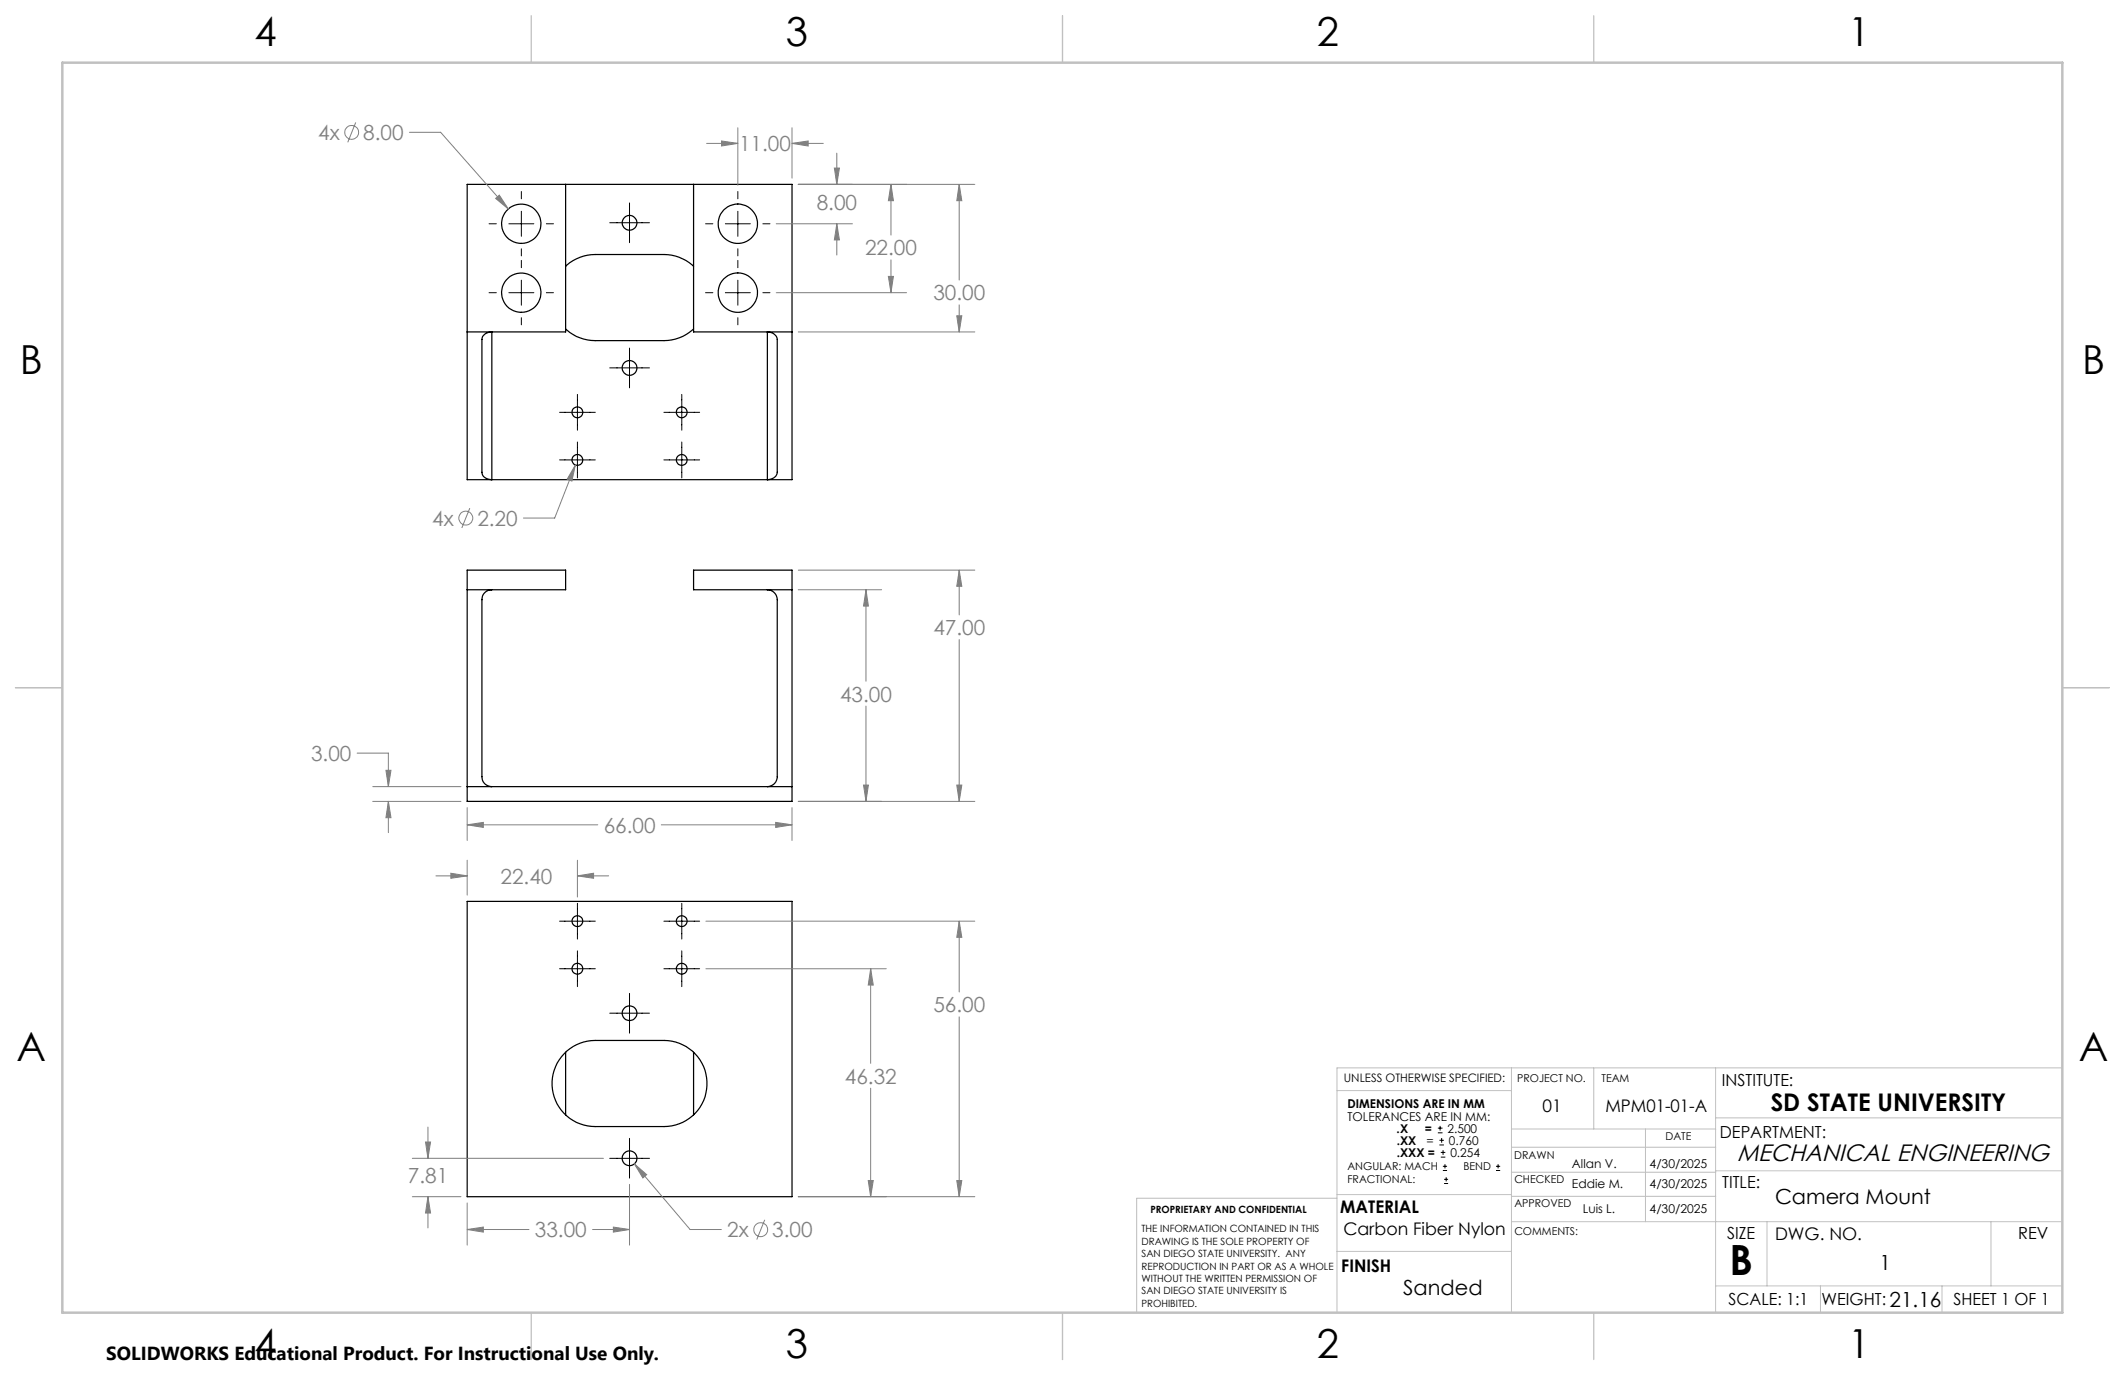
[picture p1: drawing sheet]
<svg xmlns="http://www.w3.org/2000/svg" width="432mm" height="279mm" viewBox="0 0 432 279" stroke-linecap="round" stroke-linejoin="round" font-family="sans-serif">
<g fill="none" stroke="#000" stroke-width=".25">
<path d="M94.9 37.5h66v60h-66zM114.9 37.5v30h-20M140.9 37.5v30h20M114.9 54.1a8.7 8.7 0 0 1 6-2.4h14a8.8 8.8 0 0 1 6 2.4M98.4 68l.5-.3 1-.2v30a1.82 1.82 0 0 1-2-1.5v-27l.1-.6zM114.9 66.9a8.5 8.5 0 0 0 6 2.3h14a8.9 8.9 0 0 0 6-2.3M155.9 67.5a1.88 1.88 0 0 1 2 1.5v27a1.81 1.81 0 0 1-2 1.5zM94.9 119.8h20v-3.9h-20v46.9h66v-46.9h-20v3.9h20M99.9 119.8a1.97 1.97 0 0 0-2 2v36a1.97 1.97 0 0 0 2 2M155.9 119.8a2.02 2.02 0 0 1 2 2v36a2.03 2.03 0 0 1-2 2M94.9 159.8h66M94.9 183.2h66v60h-66z"/>
<path d="M114.6 214.1a8.7 8.7 0 0 1 6.3-2.7h14a8.7 8.7 0 0 1 8.8 8.8 8.7 8.7 0 0 1-8.8 8.7h-14a8.7 8.7 0 0 1-8-5.3 8.7 8.7 0 0 1 1.7-9.5zM114.9 213.8v12.8M140.9 213.8v12.8"/>
<circle cx="105.9" cy="59.5" r="4"/>
<circle cx="105.9" cy="45.5" r="4"/>
<circle cx="127.9" cy="45.3" r="1.5"/>
<circle cx="149.9" cy="45.5" r="4"/>
<circle cx="149.9" cy="59.5" r="4"/>
<circle cx="127.9" cy="74.8" r="1.51"/>
<circle cx="117.3" cy="83.8" r="1.1"/>
<circle cx="117.3" cy="93.5" r="1.1"/>
<circle cx="138.5" cy="83.8" r="1.1"/>
<circle cx="138.5" cy="93.5" r="1.1"/>
<circle cx="117.3" cy="196.8" r="1.1"/>
<circle cx="117.3" cy="187.2" r="1.1"/>
<circle cx="138.5" cy="196.8" r="1.1"/>
<circle cx="138.5" cy="187.2" r="1.1"/>
<circle cx="127.9" cy="205.9" r="1.49"/>
<circle cx="127.9" cy="235.4" r="1.5"/>
</g>
<g fill="none" stroke="#808080" stroke-width=".2">
<path d="M72.3 24.9l-1.6 4M83.2 26.9h6.3l13.8 15.6M143.6 29.1h6.3M146.6 28.6l3.3 .5-3.3 .6zM149.9 26v11.6M160.9 29.1l3.3-.5v1.1zM160.9 26v10.2M160.9 29.1h6.4M162.2 37.5h35.9M169.5 34.1h1.1l-.6 3.4zM170 31.1v6.4M181 37.5l.5 3.3h-1z"/>
<path d="M181 37.5v10.3M194.9 37.5l.5 3.3h-1zM194.9 37.5v19.4M100.7 40.3l.8-.6 1.8 2.8zM157.7 45.5h15.5M157.7 59.5h26.5M170 45.5l.6 3.3h-1.1zM170 45.5v6.3M180.5 56.2h1l-.5 3.3zM181 52.8v6.7M162.2 67.5h35.9M194.4 64.2h1l-.5 3.3z"/>
<path d="M194.9 61.9v5.6M116.9 94.5l-.7 3.3-.9-.4zM116.9 94.5l-4.2 10.8h-6.3M95.5 103.3l-1.7 4M162.2 115.9h35.9M162.2 119.8h16.9M176 119.8l.5 3.4h-1zM176 119.8v18.6M194.9 115.9l.5 3.2h-1zM194.9 115.9v9.1M194.9 130v32.8M72.6 153h6.3v6.8"/>
<path d="M75.7 159.8h18M78.4 156.5h1l-.5 3.3zM175.5 159.5h1l-.5 3.3zM176 143.5v19.3M194.4 159.5h1l-.5 3.3zM75.7 162.8h18M78.9 162.8l.5 3.4h-1zM78.9 162.8v6.4M88.6 178h6.3M91.6 177.4l3.3 .6-3.3 .5zM94.9 167.6l3.3-.5v1zM94.9 164.1v6.7"/>
<path d="M94.9 174.8v7.1M94.9 167.6h26.6M117.3 178l3.3-.6v1.1zM117.3 174.8v7.5M117.3 178h6.4M134.4 167.6h26.5M157.6 167.1l3.3 .5-3.3 .5zM160.9 164.1v6.7M162.2 162.8h35.9M143.4 196.9h36.7M143.4 187.2h54.7M176.9 196.9l.5 3.3h-1z"/>
<path d="M176.9 196.9v19.2M194.9 187.2l.5 3.3h-1zM194.9 187.2v14.4M194.9 206.6v36.6M83.8 235.4h38.8M86.5 232.1h1l-.5 3.3zM87 229v6.4M128.9 236.5l2.5 2.2-.8 .7zM128.9 236.5l11.3 13.3h6.4M176.4 239.9h1l-.5 3.3zM176.9 221.1v22.1M194.4 239.9h1l-.5 3.3z"/>
<path d="M83.8 243.2h9.9M87 243.2l.5 3.3h-1zM87 243.2v6.3M94.9 249.8l3.3-.5v1.1zM94.9 244.4v8.6M94.9 249.8h12.6M120.4 249.8h7.5M124.6 249.3l3.3 .5-3.3 .6zM127.9 240.7v12.3M155.4 247.9l-1.6 4M162.2 243.2h35.9"/>
<circle cx="71.5" cy="26.9" r="1.41"/>
<circle cx="94.6" cy="105.3" r="1.41"/>
<circle cx="154.6" cy="249.9" r="1.42"/>
</g>
<g fill="none" stroke="#000" stroke-width=".2">
<path d="M105.9 38.9v1.5M149.9 38.9v1.5M99.4 59.5h1.5M99.4 45.5h1.5M103.4 59.5h5.1M103.4 45.5h5.1M105.9 42.9v5.1M105.9 50.6v1.4M105.9 52.9v1.5M105.9 56.9v5.1M111 59.5h1.5M111 45.5h1.5"/>
<path d="M123.9 45.3h8.1M127.9 41.2v8.1M143.4 59.5h1.5M143.4 45.5h1.5M147.4 59.5h5.1M147.4 45.5h5.1M149.9 42.9v5.1M149.9 50.6v1.4M149.9 52.9v1.5M149.9 56.9v5.1M155 59.5h1.5M155 45.5h1.5"/>
<path d="M105.9 64.6v1.4M123.9 74.8h8.1M127.9 70.7v8.1M149.9 64.6v1.4M113.7 93.5h7.3M113.7 83.8h7.3M117.3 80.2v7.2M117.3 89.8v7.3M134.9 93.5h7.3M134.9 83.8h7.3M138.5 80.2v7.2M138.5 89.8v7.3"/>
<path d="M113.7 187.2h7.3M113.7 196.8h7.3M117.3 183.6v7.2M117.3 193.2v7.3M134.9 187.2h7.3M134.9 196.8h7.3M138.5 183.6v7.2M138.5 193.2v7.3M123.9 205.9h8.1M127.9 201.9v8M123.9 235.4h8.1M127.9 231.3v8.1"/>
<path d="M292.2 230.2h.9M292.2 229.2h.9M292.5 232.7h.9M292.5 231.7h.9M292.6 228.8v.9M292.8 235.1h.9M292.8 234.2h.9M292.9 231.2v1M293.2 237.8h.8M293.2 237h.8M293.2 233.7v1M293.4 239.6h.9"/>
<path d="M293.6 236.6v.8M293.9 239.2v.9M304 237.8h.8M304 237h.8M304.4 236.6v.8M293.4 240.5h.9"/>
</g>
<g fill="none" stroke="#c0c0c0" stroke-width=".2">
<path d="M307.1 217v49.7M323.9 217v12.4M348.6 217v49.7M419.1 217h-147.4v49.7M271.7 221.6h35.4M307.1 229.4h41.5M307.1 233.1h41.5M307.1 238.2h41.5M334.4 229.4v18.8M348.6 227.2h70.5M348.6 237.9h70.5M271.7 242.7h35.4"/>
<path d="M271.7 254.3h35.4M271.7 243.5h-40.7v23.2M307.1 248.2h112M307.1 243.1h41.5M359.1 248.2v13.1M404.6 248.2v13.1M348.6 261.3h70.5M369.9 261.3v5.4M394.6 261.3v5.4"/>
</g>
<path d="M108 3.2v9.5M215.9 3.2v9.5M323.8 3.2v9.5M3.1 139.7h9.6M419.1 139.7h9.5M108 266.7v9.6M215.9 266.7v9.6M323.8 266.7v9.6" fill="none" stroke="#c0c0c0" stroke-width=".25"/>
<path d="M12.7 12.7h406.4v254h-406.4z" fill="none" stroke="#c0c0c0" stroke-width=".5"/>
<path d="M157.6 167.1l3.3 .5-3.3 .5zM94.9 167.6l3.3-.5v1zM194.4 159.5h1l-.5 3.3zM194.9 115.9l.5 3.2h-1zM78.9 162.8l.5 3.4h-1zM78.4 156.5h1l-.5 3.3zM175.5 159.5h1l-.5 3.3zM176 119.8l.5 3.4h-1zM100.7 40.3l2.6 2.2-1.8-2.8zM160.9 29.1l3.3-.5v1.1zM146.6 28.6l3.3 .5-3.3 .6zM169.5 34.1h1.1l-.6 3.4zM170 45.5l.6 3.3h-1.1zM181 37.5l.5 3.3h-1zM180.5 56.2h1l-.5 3.3zM116.9 94.5l-1.6 2.9 .9 .4zM194.9 37.5l.5 3.3h-1zM194.4 64.2h1l-.5 3.3zM128.9 236.5l1.7 2.9 .8-.7zM94.9 249.8l3.3-.5v1.1zM124.6 249.3l3.3 .5-3.3 .6zM87 243.2l.5 3.3h-1zM86.5 232.1h1l-.5 3.3zM91.6 177.4l3.3 .6-3.3 .5zM117.3 178l3.3-.6v1.1zM176.4 239.9h1l-.5 3.3zM176.9 196.9l.5 3.3h-1zM194.4 239.9h1l-.5 3.3zM194.9 187.2l.5 3.3h-1z" fill="#808080"/>
<text font-size="8.5" x="351.4" y="259.1">B</text>
<g font-size="8.1">
<text x="51.7" y="9.3">4</text>
<text x="159.7" y="9.3">3</text>
<text x="267.6" y="9.3">2</text>
<text x="375.6" y="9.3">1</text>
<text x="4" y="76">B</text>
<text x="423.1" y="76">B</text>
<text x="3.3" y="215.7">A</text>
<text x="422.4" y="215.7">A</text>
<text x="51.7" y="276">4</text>
<text x="159.7" y="276">3</text>
<text x="267.6" y="276">2</text>
<text x="375.6" y="276">1</text>
</g>
<text font-size="4.9" x="359.8" y="225.7">SD STATE UNIVERSITY</text>
<text font-size="4.8" x="353" y="235.9">MECHANICAL ENGINEERING</text>
<g font-size="4.2" fill="#808080">
<text x="64.6" y="28.4">4x</text>
<text x="73.8" y="28.4">8.00</text>
<text x="150.2" y="30.7">11.00</text>
<text x="166" y="42.7">8.00</text>
<text x="175.8" y="51.9">22.00</text>
<text x="189.7" y="61">30.00</text>
<text x="87.8" y="106.8">4x</text>
<text x="97" y="106.8">2.20</text>
<text x="189.7" y="129">47.00</text>
<text x="170.7" y="142.5">43.00</text>
<text x="63.2" y="154.6">3.00</text>
<text x="122.7" y="169.2">66.00</text>
<text x="101.7" y="179.5">22.40</text>
<text x="189.7" y="205.7">56.00</text>
<text x="171.7" y="220.2">46.32</text>
<text x="82.9" y="240.3">7.81</text>
<text x="108.7" y="251.4">33.00</text>
<text x="147.8" y="251.4">2x</text>
<text x="156.9" y="251.4">3.00</text>
</g>
<g font-size="4.2">
<text x="360.7" y="244.6">Camera Mount</text>
<text x="285.1" y="263.1">Sanded</text>
<text x="381.9" y="258">1</text>
<text x="384" y="265.6">21.16</text>
</g>
<text font-size="3.8" x="21.6" y="276.3">SOLIDWORKS Educational Product. For Instructional Use Only.</text>
<g font-size="3.5">
<text x="313.4" y="226">01</text>
<text x="326.2" y="226">MPM01-01-A</text>
<text x="272.3" y="246.6">MATERIAL</text>
<text x="273" y="251">Carbon Fiber Nylon</text>
<text x="360.7" y="251.9">DWG. NO.</text>
<text x="272.6" y="258.5">FINISH</text>
</g>
<g font-size="3.4">
<text x="349.9" y="220.7">INSTITUTE:</text>
<text x="349.5" y="231.2">DEPARTMENT:</text>
<text x="350" y="241.4">TITLE:</text>
<text x="350.9" y="251.8">SIZE</text>
<text x="410.1" y="251.8">REV</text>
<text x="351.2" y="265.2">SCALE: 1:1</text>
<text x="370.1" y="265.3">WEIGHT:</text>
<text x="396.9" y="265.2">SHEET 1 OF 1</text>
</g>
<g font-size="2.5">
<text x="273.8" y="225.2">DIMENSIONS ARE IN MM</text>
<text x="273.8" y="227.7">TOLERANCES ARE IN MM:</text>
<text x="283.8" y="230.2">.X</text>
<text x="283.8" y="232.6">.XX</text>
<text x="289.6" y="230.2">=</text>
<text x="289.9" y="232.6">=</text>
<text x="294.1" y="230.2">2.500</text>
<text x="294.4" y="232.6">0.760</text>
<text x="283.8" y="235.1">.XXX =</text>
<text x="294.7" y="235.1">0.254</text>
<text x="319.4" y="237.3">Allan V.</text>
<text x="335.2" y="237.3">4/30/2025</text>
<text x="319.4" y="241.5">Eddie M.</text>
<text x="335.2" y="241.5">4/30/2025</text>
<text x="321.6" y="246.6">Luis L.</text>
<text x="335.2" y="246.6">4/30/2025</text>
</g>
<text font-size="2.4" x="273.1" y="219.9">UNLESS OTHERWISE SPECIFIED:</text>
<g font-size="2.2">
<text x="308.3" y="219.9">PROJECT NO.</text>
<text x="325.4" y="219.9">TEAM</text>
<text x="338.4" y="231.6">DATE</text>
<text x="273.8" y="237.8">ANGULAR: MACH</text>
<text x="297.4" y="237.8">BEND</text>
<text x="307.7" y="235.5">DRAWN</text>
<text x="273.8" y="240.5">FRACTIONAL:</text>
<text x="307.7" y="240.5">CHECKED</text>
<text x="307.7" y="245.4">APPROVED</text>
<text x="307.7" y="251">COMMENTS:</text>
</g>
<g font-size="2">
<text x="231.9" y="250.4">THE INFORMATION CONTAINED IN THIS</text>
<text x="233.8" y="246.5">PROPRIETARY AND CONFIDENTIAL</text>
<text x="231.9" y="252.9">DRAWING IS THE SOLE PROPERTY OF</text>
<text x="231.9" y="255.5">SAN DIEGO STATE UNIVERSITY. ANY</text>
<text x="231.9" y="258">REPRODUCTION IN PART OR AS A WHOLE</text>
<text x="231.9" y="260.5">WITHOUT THE WRITTEN PERMISSION OF</text>
<text x="231.9" y="263">SAN DIEGO STATE UNIVERSITY IS</text>
<text x="231.9" y="265.6">PROHIBITED.</text>
</g>
</svg>
